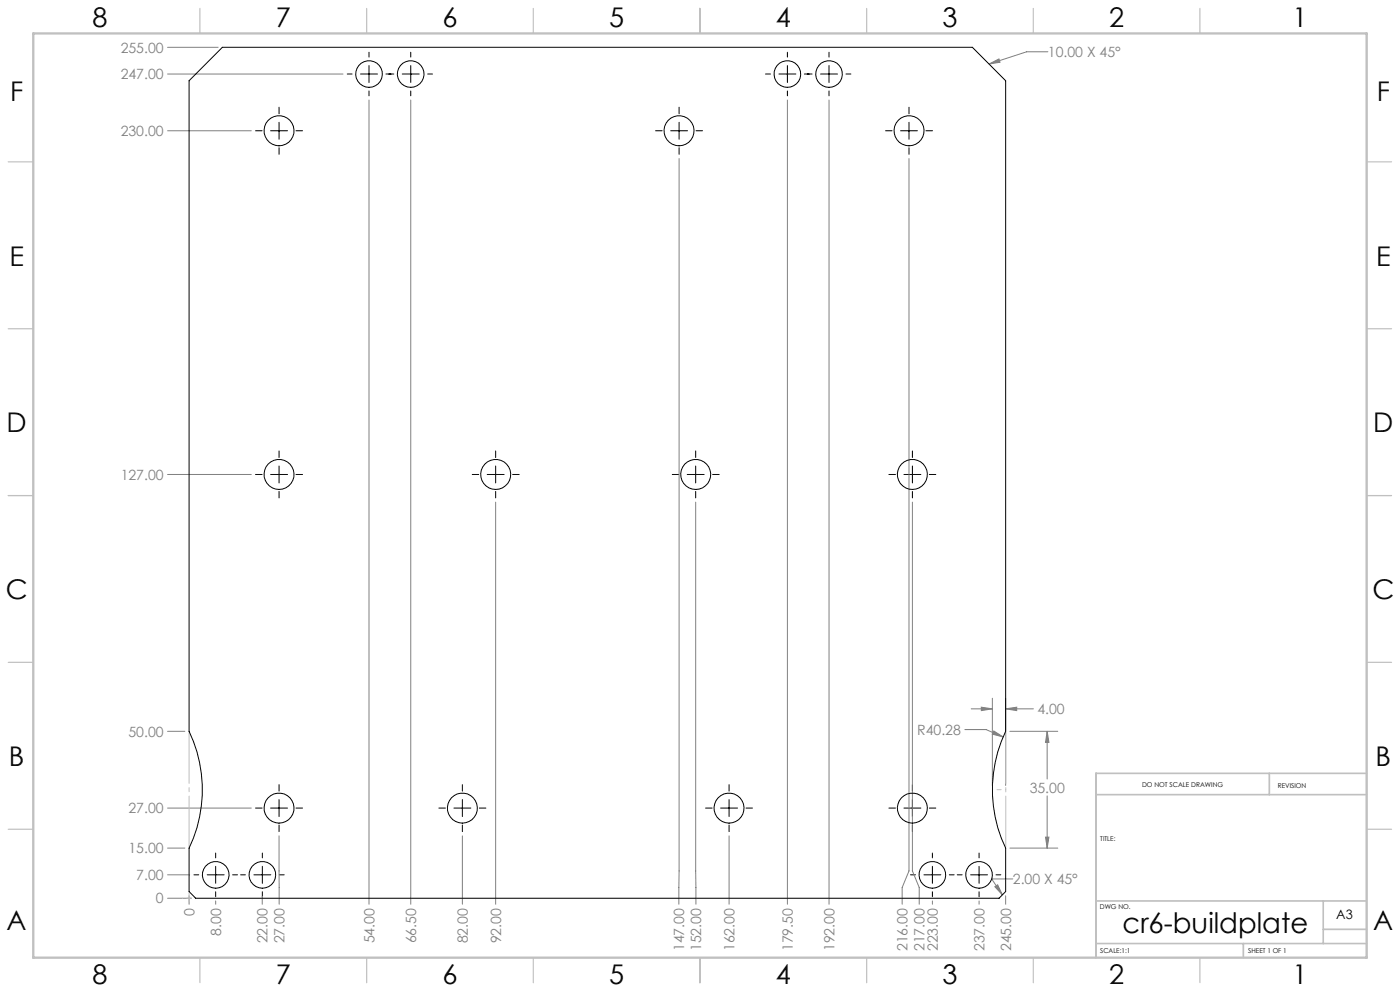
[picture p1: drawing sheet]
<svg xmlns="http://www.w3.org/2000/svg" width="420mm" height="297mm" viewBox="0 0 420 297" stroke-linecap="round" stroke-linejoin="round" font-family="sans-serif">
<g fill="none" stroke="#808080" stroke-width=".3">
<path d="M50.3 14.2h15.1M296.7 19.2l3-1.5 .3 1zM314.4 15.5h-6.4l-11.3 3.7M50.3 39.2h25.1M50.3 22.2h52.6M110.7 30v241M123.2 30v241M236.2 30v241M248.7 30v241M203.7 47.5v223.5M272.7 47.5v213.5l-2 5v5M50.3 142.2h25.1"/>
<path d="M148.7 150.5v120.5M208.7 150.5l.1 120.5M273.7 150.5v110.5l2.1 5v5M50.3 219.2h5.2M289.5 218.6h6.3l5.2 2.3M291.4 212.4h6.3M294.4 211.9l3.3 .5-3.3 .6zM297.7 209.3v26.1M298.1 219.1l2.9 1.8-3.3-.9zM301.7 212.4l3.3-.5v1.1zM301.7 209.3v26.1M301.7 212.4h8.3"/>
<path d="M303 219.2h14.3M314.1 219.2l.6 3.3h-1zM314.1 219.2v14.3M314.1 238.5v15.7M50.3 242.2h25.1M50.3 254.2h5.2M83.7 250.5v20.5M138.7 250.5v20.5M218.7 250.5v20.5M303 254.2h14.3M313.7 250.9h1l-.6 3.3zM50.3 269.2h7.1"/>
<path d="M50.3 262.2h6.6M56.7 268.5v2.5M64.7 270v1M78.7 268.7v2.3M78.7 268.7h.1M279.7 270v1M293.7 270v1M298.4 265.7l.9-.5 1.4 3zM301.7 268.5v2.5M303.8 263.4h-6.3l3.2 4.8"/>
</g>
<g fill="none" stroke="#000" stroke-width=".3">
<path d="M110.7 15.7v1.4M110.7 19.6v5.1M123.2 15.7v1.4M123.2 19.6v5.1M236.2 15.7v1.4M236.2 19.6v5.1M248.7 15.7v1.4M248.7 19.6v5.1M76.7 39.2h1.9M81.2 39.2h5.1M83.7 32.1v2M83.7 36.7v5"/>
<path d="M88.8 39.2h2M104.2 22.2h1.4M108.2 22.2h5M110.7 27.3v1.4M115.8 22.2h2.3M120.7 22.2h5.1M123.2 27.3v1.4M128.3 22.2h1.5M196.7 39.2h1.9M201.2 39.2h5.1M203.7 32.1v2M203.7 36.7v5"/>
<path d="M208.8 39.2h1.9M229.7 22.2h1.4M233.7 22.2h5.1M236.2 27.3v1.4M241.3 22.2h2.3M246.2 22.2h5M248.7 27.3v1.4M253.8 22.2h1.5M265.7 39.2h1.9M270.2 39.2h5M272.7 32.1v2M272.7 36.7v5"/>
<path d="M277.8 39.2h2M83.7 44.3v1.9M203.7 44.3v1.9M272.7 44.3v1.9M83.7 135.1v2M83.7 139.7v5M148.7 135.1v2M148.7 139.7v5M208.7 135.1v2M208.7 139.7v5M273.7 135.1v2M273.7 139.7v5"/>
<path d="M76.7 142.2h1.9M81.2 142.2h5.1M83.7 147.3v1.9M88.8 142.2h2M141.7 142.2h1.9M146.2 142.2h5M148.7 147.3v1.9M153.8 142.2h2M201.7 142.2h1.9M206.2 142.2h5M208.7 147.3v1.9M213.8 142.2h2"/>
<path d="M266.7 142.2h1.9M271.2 142.2h5.1M273.7 147.3v1.9M278.8 142.2h1.9M83.7 235.2v1.9M83.7 239.6v5.1M138.7 235.2v1.9M138.7 239.6v5.1M218.7 235.2v1.9M218.7 239.6v5.1M273.7 235.2v1.9M273.7 239.6v5.1"/>
<path d="M64.7 255.7v1.4M64.7 259.6v5.1M76.7 242.2h1.9M78.7 255.7v1.4M78.7 259.6v5.1M81.2 242.2h5.1M83.7 247.3v1.9M88.8 242.2h2M131.7 242.2h1.9M136.2 242.2h5.1M138.7 247.3v1.9M143.8 242.2h2"/>
<path d="M211.7 242.2h1.9M216.2 242.2h5.1M218.7 247.3v1.9M223.8 242.2h1.9M266.7 242.2h1.9M271.2 242.2h5.1M273.7 247.3v1.9M278.8 242.2h1.9M279.7 255.7v1.4M279.7 259.6v5.1M293.7 255.7v1.4M293.7 259.6v5.1"/>
<path d="M58.2 262.2h1.4M62.2 262.2h5M64.7 267.3v1.4M69.8 262.2h1.5M72.2 262.2h1.4M76.2 262.2h5M78.7 267.3v1.4M83.8 262.2h1.5M273.2 262.2h1.4M277.2 262.2h5.1M279.7 267.3v1.4M284.8 262.2h1.4"/>
<path d="M287.2 262.2h1.4M291.2 262.2h5.1M293.7 267.3v1.4M298.8 262.2h1.4"/>
</g>
<path d="M301.7 236.7h-4M58.7 269.2h-4" fill="none" stroke="#c0c0c0" stroke-width=".3" stroke-dasharray="15.2 1.3 1.3 1.3" stroke-dashoffset="15.1"/>
<path d="M56.7 267.2v3" fill="none" stroke="#c0c0c0" stroke-width=".3" stroke-dasharray="15.2 1.3 1.3 1.3"/>
<path d="M56.7 219.2v35M301.7 254.2v-35" fill="none" stroke="#c0c0c0" stroke-width=".3" stroke-dasharray="15.2 1.3 1.3 1.3" stroke-dashoffset="-.4"/>
<g fill="none" stroke="#c0c0c0" stroke-width=".35">
<path d="M60 2.5v7.5M110 2.5v7.5M160 2.5v7.5M210 2.5v7.5M260 2.5v7.5M310 2.5v7.5M360 2.5v7.5M2.5 48.5h7.5M410 48.5h7.5M2.5 98.5h7.5M410 98.5h7.5M2.5 148.5h7.5"/>
<path d="M410 148.5h7.5M2.5 198.5h7.5M410 198.5h7.5M2.5 248.5h7.5M410 248.5h7.5M60 287v7.5M110 287v7.5M160 287v7.5M210 287v7.5M260 287v7.5M310 287v7.5M360 287v7.5"/>
</g>
<path d="M328.8 238.2h81.2M380.8 231.8v6.4M410 231.8h-81.2v55.2M328.8 270h81.2M397 270v12.8M397 278.5h13M328.8 282.8h81.2M373 282.8v4.2" fill="none" stroke="#c0c0c0" stroke-width=".5"/>
<path d="M10 10h400v277h-400z" fill="none" stroke="#c0c0c0" stroke-width=".7"/>
<g fill="#808080">
<path d="M314.1 219.2l.6 3.3h-1zM313.7 250.9h1l-.6 3.3zM301.7 212.4l3.3-.5v1.1zM294.4 211.9l3.3 .5-3.3 .6z"/>
<path d="M296.7 19.2l3-1.5 .3 1zM298.4 265.7l.9-.5 1.4 3zM298.1 219.1l-.4 .9 3.3 .9z"/>
</g>
<g fill="none" stroke="#000" stroke-width=".3">
<path d="M66.7 14.2h225l10 10v195a40.4 40.4 0 0 0 0 35v13l-2 2h-241l-2-2v-13a40.4 40.4 0 0 0 0-35v-195z"/>
<circle cx="83.7" cy="39.2" r="4.5"/>
<circle cx="110.7" cy="22.2" r="4"/>
<circle cx="123.2" cy="22.2" r="4"/>
<circle cx="203.7" cy="39.2" r="4.5"/>
<circle cx="236.2" cy="22.2" r="4"/>
<circle cx="248.7" cy="22.2" r="4"/>
<circle cx="272.7" cy="39.2" r="4.5"/>
<circle cx="83.7" cy="142.2" r="4.5"/>
<circle cx="148.7" cy="142.2" r="4.5"/>
<circle cx="208.7" cy="142.2" r="4.5"/>
<circle cx="273.7" cy="142.2" r="4.5"/>
<circle cx="83.7" cy="242.2" r="4.5"/>
<circle cx="138.7" cy="242.2" r="4.5"/>
<circle cx="218.7" cy="242.2" r="4.5"/>
<circle cx="273.7" cy="242.2" r="4.5"/>
<circle cx="64.7" cy="262.2" r="4"/>
<circle cx="78.7" cy="262.2" r="4"/>
<circle cx="279.7" cy="262.2" r="4"/>
<circle cx="293.7" cy="262.2" r="4"/>
</g>
<text font-size="8.5" x="336.8" y="279.7">cr6-buildplate</text>
<g font-size="8.1">
<text x="27.8" y="8">8</text>
<text x="82.8" y="8">7</text>
<text x="132.8" y="8">6</text>
<text x="182.8" y="8">5</text>
<text x="232.8" y="8">4</text>
<text x="282.8" y="8">3</text>
<text x="332.8" y="8">2</text>
<text x="387.8" y="8">1</text>
<text x="3" y="30.4">F</text>
<text x="413" y="30.4">F</text>
<text x="2.8" y="79.6">E</text>
<text x="412.8" y="79.6">E</text>
<text x="2" y="129.6">D</text>
<text x="412" y="129.6">D</text>
<text x="1.7" y="179.6">C</text>
<text x="411.7" y="179.6">C</text>
<text x="2.7" y="229.6">B</text>
<text x="412.7" y="229.6">B</text>
<text x="2" y="278.9">A</text>
<text x="412" y="278.9">A</text>
<text x="27.8" y="295">8</text>
<text x="82.8" y="295">7</text>
<text x="132.8" y="295">6</text>
<text x="182.8" y="295">5</text>
<text x="232.8" y="295">4</text>
<text x="282.8" y="295">3</text>
<text x="332.8" y="295">2</text>
<text x="387.8" y="295">1</text>
</g>
<g font-size="4.2" fill="#808080">
<text x="36.2" y="15.8">255.00</text>
<text x="314.4" y="17.1">10.00 X 45°</text>
<text x="36.2" y="23.8">247.00</text>
<text x="36.2" y="40.8">230.00</text>
<text x="36.2" y="143.8">127.00</text>
<text x="311.2" y="214">4.00</text>
<text x="38.6" y="220.8">50.00</text>
<text x="275.2" y="220.2">R40.28</text>
<text x="308.9" y="237.6">35.00</text>
<text x="38.6" y="243.8">27.00</text>
<text x="38.6" y="255.8">15.00</text>
<text x="40.9" y="263.8">7.00</text>
<text x="303.9" y="265">2.00 X 45°</text>
<text x="46.8" y="270.8">0</text>
<text x="58.3" y="274.5" transform="rotate(-90 58.3 274.5)">0</text>
<text x="66.3" y="280.4" transform="rotate(-90 66.3 280.4)">8.00</text>
<text x="80.3" y="282.7" transform="rotate(-90 80.3 282.7)">22.00</text>
<text x="85.4" y="282.7" transform="rotate(-90 85.4 282.7)">27.00</text>
<text x="112.3" y="282.7" transform="rotate(-90 112.3 282.7)">54.00</text>
<text x="124.8" y="282.7" transform="rotate(-90 124.8 282.7)">66.50</text>
<text x="140.3" y="282.7" transform="rotate(-90 140.3 282.7)">82.00</text>
<text x="150.3" y="282.7" transform="rotate(-90 150.3 282.7)">92.00</text>
<text x="205.3" y="285.1" transform="rotate(-90 205.3 285.1)">147.00</text>
<text x="210.4" y="285.1" transform="rotate(-90 210.4 285.1)">152.00</text>
<text x="220.3" y="285.1" transform="rotate(-90 220.3 285.1)">162.00</text>
<text x="237.8" y="285.1" transform="rotate(-90 237.8 285.1)">179.50</text>
<text x="250.3" y="285.1" transform="rotate(-90 250.3 285.1)">192.00</text>
<text x="272.3" y="285.1" transform="rotate(-90 272.3 285.1)">216.00</text>
<text x="277.4" y="285.1" transform="rotate(-90 277.4 285.1)">217.00</text>
<text x="281.3" y="285.1" transform="rotate(-90 281.3 285.1)">223.00</text>
<text x="295.3" y="285.1" transform="rotate(-90 295.3 285.1)">237.00</text>
<text x="303.3" y="285.1" transform="rotate(-90 303.3 285.1)">245.00</text>
</g>
<text font-size="3.9" x="400.9" y="275.5">A3</text>
<g font-size="2">
<text x="342.6" y="236">DO NOT SCALE DRAWING</text>
<text x="383.3" y="236.2">REVISION</text>
<text x="330.1" y="251.9">TITLE:</text>
<text x="330" y="272.5">DWG NO.</text>
<text x="330.1" y="285.6">SCALE:1:1</text>
<text x="374.5" y="285.6">SHEET 1 OF 1</text>
</g>
</svg>
